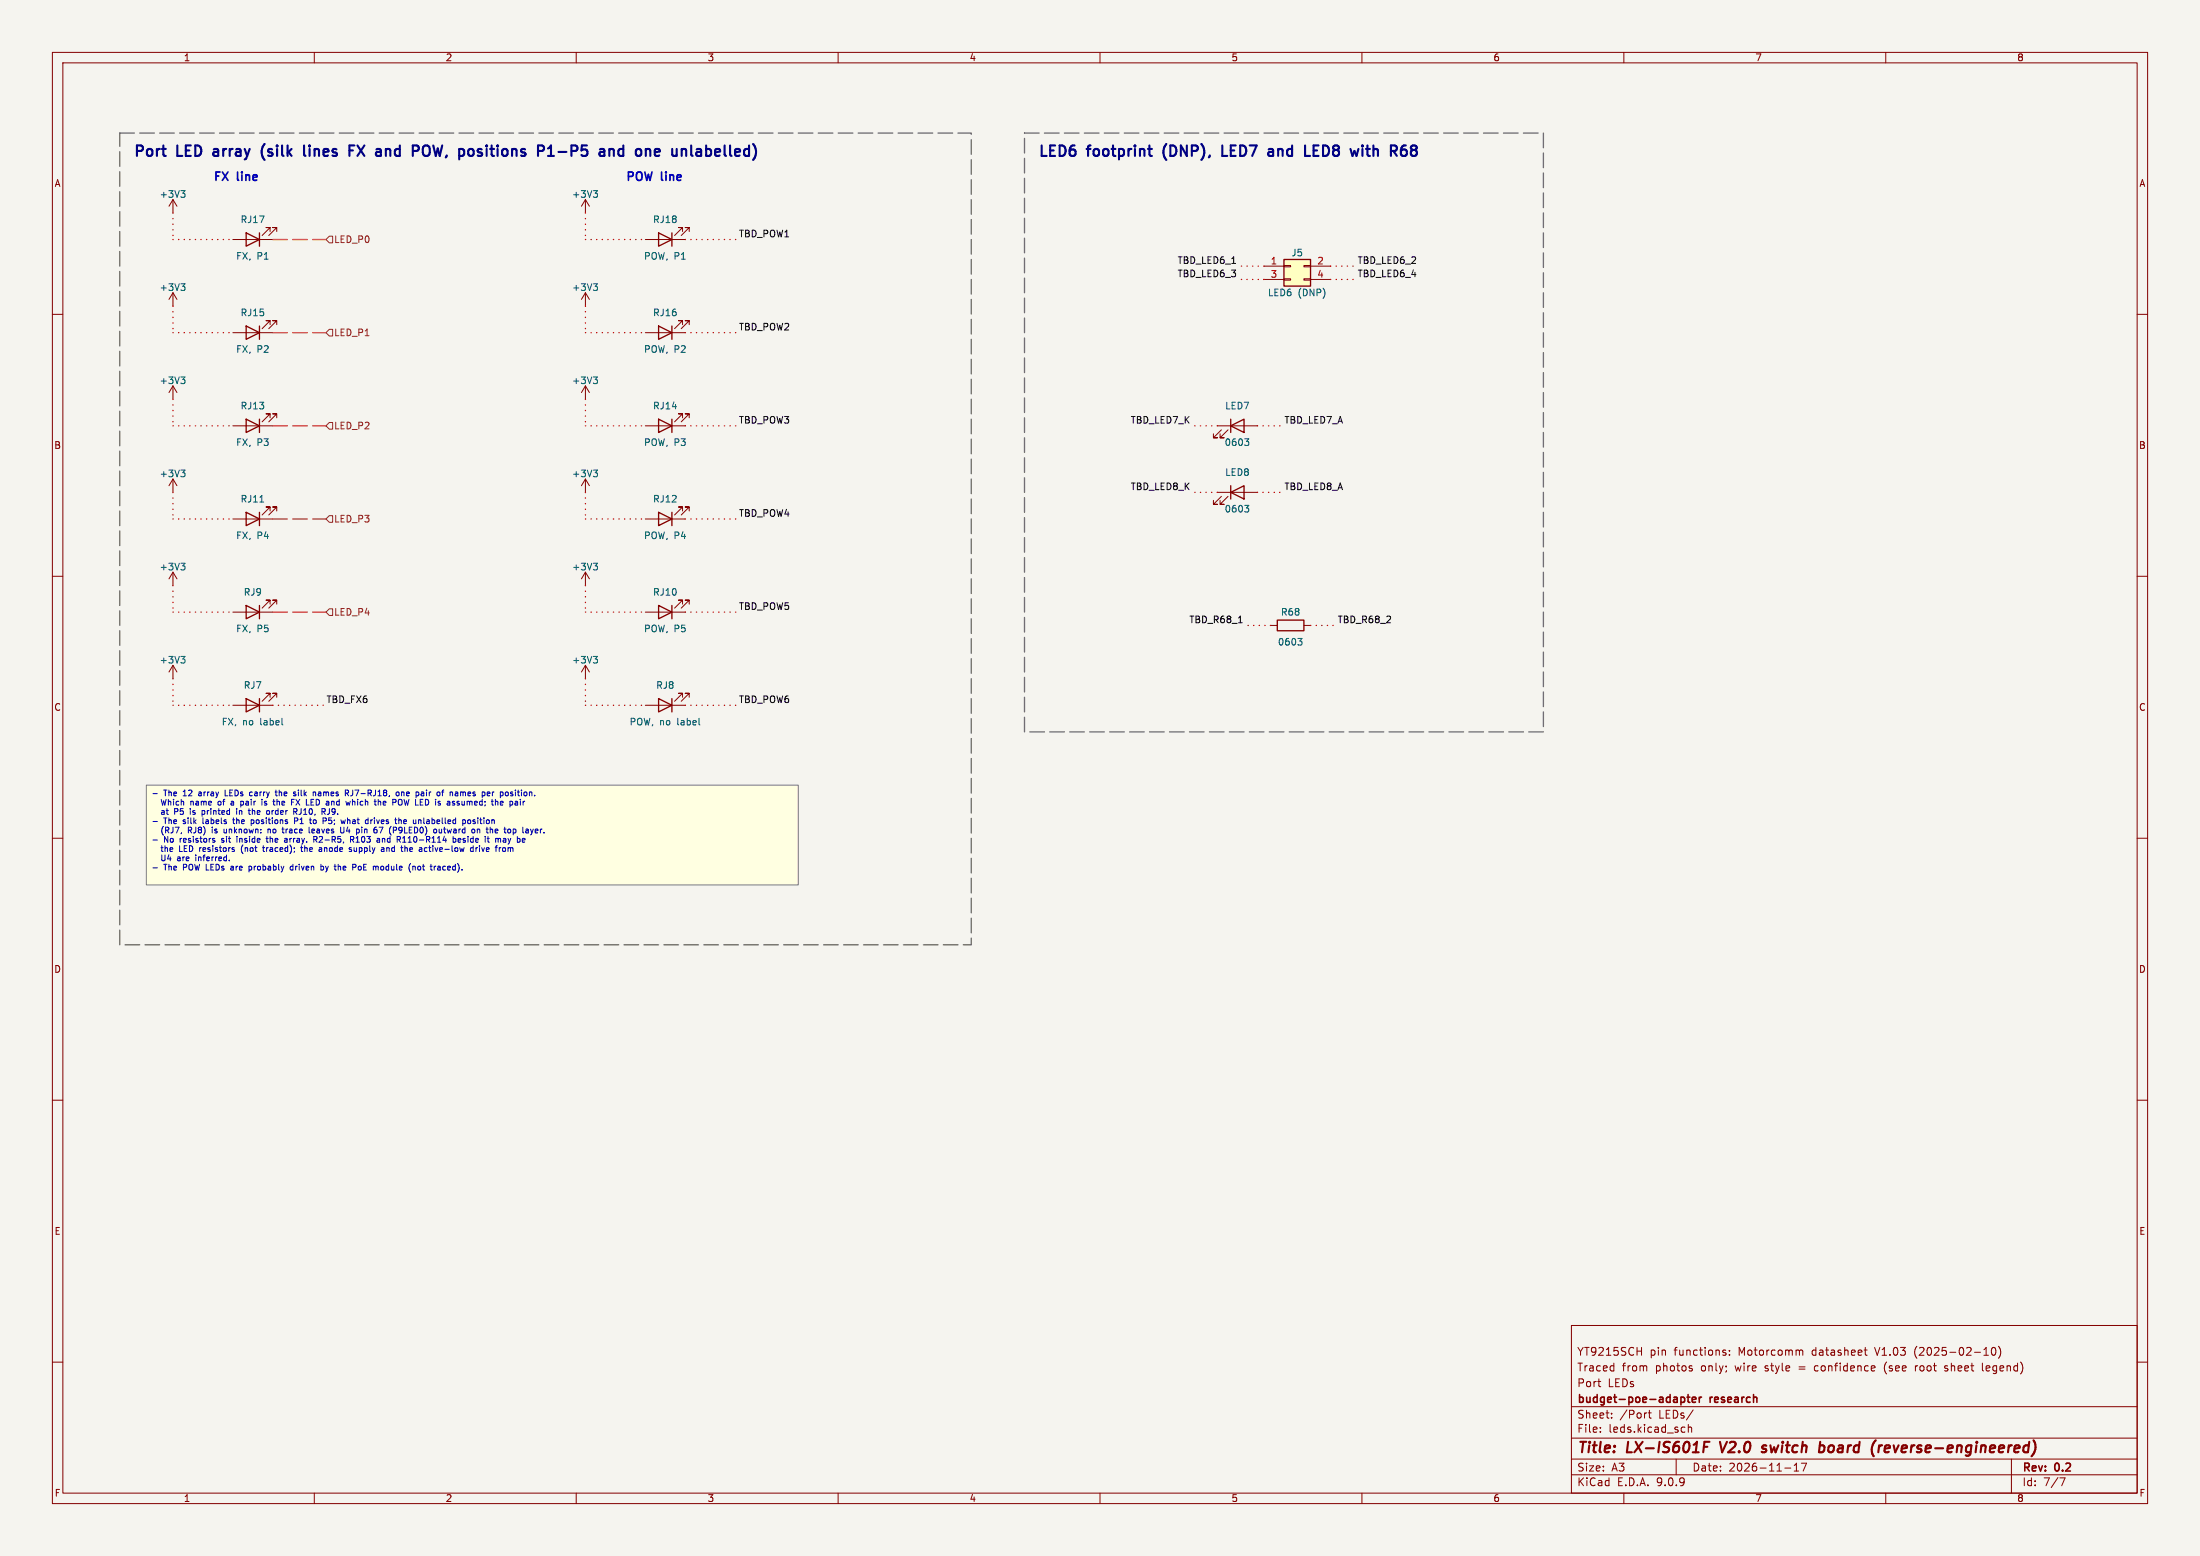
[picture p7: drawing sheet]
(kicad_sch
 (version 20230121)
 (generator eeschema)
 (paper "A3")
 (title_block (title "LX-IS601F V2.0 switch board (reverse-engineered)") (date "2026-11-17") (rev "0.2") (company "budget-poe-adapter research") (comment 1 "Port LEDs") (comment 2 "Traced from photos only; wire style = confidence (see root sheet legend)") (comment 3 "YT9215SCH pin functions: Motorcomm datasheet V1.03 (2025-02-10)"))
 (lib_symbols
  (symbol "power:+3V3" (power) (pin_names (offset 0)) (in_bom yes) (on_board yes) (property "Reference" "#PWR" (at 0 -3.81 0) (effects (font (size 1.27 1.27)) hide)) (property "Value" "+3V3" (at 0 3.556 0) (effects (font (size 1.27 1.27)))) (property "Footprint" "" (at 0 0 0) (effects (font (size 1.27 1.27)) hide)) (property "Datasheet" "" (at 0 0 0) (effects (font (size 1.27 1.27)) hide)) (property "ki_keywords" "global power" (at 0 0 0) (effects (font (size 1.27 1.27)) hide)) (property "ki_description" "Power symbol creates a global label with name \"+3V3\"" (at 0 0 0) (effects (font (size 1.27 1.27)) hide)) (symbol "+3V3_0_1" (polyline (pts (xy -0.762 1.27) (xy 0 2.54)) (stroke (width 0) (type default)) (fill (type none))) (polyline (pts (xy 0 0) (xy 0 2.54)) (stroke (width 0) (type default)) (fill (type none))) (polyline (pts (xy 0 2.54) (xy 0.762 1.27)) (stroke (width 0) (type default)) (fill (type none)))) (symbol "+3V3_1_1" (pin power_in line (at 0 0 90) (length 0) hide (name "+3V3" (effects (font (size 1.27 1.27)))) (number "1" (effects (font (size 1.27 1.27)))))))
  (symbol "Device:LED" (pin_numbers hide) (pin_names (offset 1.016) hide) (in_bom yes) (on_board yes) (property "Reference" "D" (at 0 2.54 0) (effects (font (size 1.27 1.27)))) (property "Value" "LED" (at 0 -2.54 0) (effects (font (size 1.27 1.27)))) (property "Footprint" "" (at 0 0 0) (effects (font (size 1.27 1.27)) hide)) (property "Datasheet" "~" (at 0 0 0) (effects (font (size 1.27 1.27)) hide)) (property "ki_keywords" "LED diode" (at 0 0 0) (effects (font (size 1.27 1.27)) hide)) (property "ki_description" "Light emitting diode" (at 0 0 0) (effects (font (size 1.27 1.27)) hide)) (property "ki_fp_filters" "LED* LED_SMD:* LED_THT:*" (at 0 0 0) (effects (font (size 1.27 1.27)) hide)) (symbol "LED_0_1" (polyline (pts (xy -1.27 -1.27) (xy -1.27 1.27)) (stroke (width 0.254) (type default)) (fill (type none))) (polyline (pts (xy -1.27 0) (xy 1.27 0)) (stroke (width 0) (type default)) (fill (type none))) (polyline (pts (xy 1.27 -1.27) (xy 1.27 1.27) (xy -1.27 0) (xy 1.27 -1.27)) (stroke (width 0.254) (type default)) (fill (type none))) (polyline (pts (xy -3.048 -0.762) (xy -4.572 -2.286) (xy -3.81 -2.286) (xy -4.572 -2.286) (xy -4.572 -1.524)) (stroke (width 0) (type default)) (fill (type none))) (polyline (pts (xy -1.778 -0.762) (xy -3.302 -2.286) (xy -2.54 -2.286) (xy -3.302 -2.286) (xy -3.302 -1.524)) (stroke (width 0) (type default)) (fill (type none)))) (symbol "LED_1_1" (pin passive line (at -3.81 0 0) (length 2.54) (name "K" (effects (font (size 1.27 1.27)))) (number "1" (effects (font (size 1.27 1.27))))) (pin passive line (at 3.81 0 180) (length 2.54) (name "A" (effects (font (size 1.27 1.27)))) (number "2" (effects (font (size 1.27 1.27)))))))
  (symbol "Connector_Generic:Conn_02x02_Odd_Even" (pin_names (offset 1.016) hide) (in_bom yes) (on_board yes) (property "Reference" "J" (at 1.27 2.54 0) (effects (font (size 1.27 1.27)))) (property "Value" "Conn_02x02_Odd_Even" (at 1.27 -5.08 0) (effects (font (size 1.27 1.27)))) (property "Footprint" "" (at 0 0 0) (effects (font (size 1.27 1.27)) hide)) (property "Datasheet" "~" (at 0 0 0) (effects (font (size 1.27 1.27)) hide)) (property "ki_keywords" "connector" (at 0 0 0) (effects (font (size 1.27 1.27)) hide)) (property "ki_description" "Generic connector, double row, 02x02, odd/even pin numbering scheme (row 1 odd numbers, row 2 even numbers), script generated (kicad-library-utils/schlib/autogen/connector/)" (at 0 0 0) (effects (font (size 1.27 1.27)) hide)) (property "ki_fp_filters" "Connector*:*_2x??_*" (at 0 0 0) (effects (font (size 1.27 1.27)) hide)) (symbol "Conn_02x02_Odd_Even_1_1" (rectangle (start -1.27 -2.413) (end 0 -2.667) (stroke (width 0.1524) (type default)) (fill (type none))) (rectangle (start -1.27 0.127) (end 0 -0.127) (stroke (width 0.1524) (type default)) (fill (type none))) (rectangle (start -1.27 1.27) (end 3.81 -3.81) (stroke (width 0.254) (type default)) (fill (type background))) (rectangle (start 3.81 -2.413) (end 2.54 -2.667) (stroke (width 0.1524) (type default)) (fill (type none))) (rectangle (start 3.81 0.127) (end 2.54 -0.127) (stroke (width 0.1524) (type default)) (fill (type none))) (pin passive line (at -5.08 0 0) (length 3.81) (name "Pin_1" (effects (font (size 1.27 1.27)))) (number "1" (effects (font (size 1.27 1.27))))) (pin passive line (at 7.62 0 180) (length 3.81) (name "Pin_2" (effects (font (size 1.27 1.27)))) (number "2" (effects (font (size 1.27 1.27))))) (pin passive line (at -5.08 -2.54 0) (length 3.81) (name "Pin_3" (effects (font (size 1.27 1.27)))) (number "3" (effects (font (size 1.27 1.27))))) (pin passive line (at 7.62 -2.54 180) (length 3.81) (name "Pin_4" (effects (font (size 1.27 1.27)))) (number "4" (effects (font (size 1.27 1.27)))))))
  (symbol "Device:R" (pin_numbers hide) (pin_names (offset 0)) (in_bom yes) (on_board yes) (property "Reference" "R" (at 2.032 0 90) (effects (font (size 1.27 1.27)))) (property "Value" "R" (at 0 0 90) (effects (font (size 1.27 1.27)))) (property "Footprint" "" (at -1.778 0 90) (effects (font (size 1.27 1.27)) hide)) (property "Datasheet" "~" (at 0 0 0) (effects (font (size 1.27 1.27)) hide)) (property "ki_keywords" "R res resistor" (at 0 0 0) (effects (font (size 1.27 1.27)) hide)) (property "ki_description" "Resistor" (at 0 0 0) (effects (font (size 1.27 1.27)) hide)) (property "ki_fp_filters" "R_*" (at 0 0 0) (effects (font (size 1.27 1.27)) hide)) (symbol "R_0_1" (rectangle (start -1.016 -2.54) (end 1.016 2.54) (stroke (width 0.254) (type default)) (fill (type none)))) (symbol "R_1_1" (pin passive line (at 0 3.81 270) (length 1.27) (name "~" (effects (font (size 1.27 1.27)))) (number "1" (effects (font (size 1.27 1.27))))) (pin passive line (at 0 -3.81 90) (length 1.27) (name "~" (effects (font (size 1.27 1.27)))) (number "2" (effects (font (size 1.27 1.27))))))))
 (wire (pts (xy 33.02 40.64) (xy 33.02 45.72)) (stroke (width 0.254) (type dot) (color 200 0 0 1)))
 (wire (pts (xy 33.02 45.72) (xy 44.45 45.72)) (stroke (width 0.254) (type dot) (color 200 0 0 1)))
 (wire (pts (xy 52.07 45.72) (xy 62.23 45.72)) (stroke (width 0.254) (type dash) (color 214 110 0 1)))
 (wire (pts (xy 111.76 40.64) (xy 111.76 45.72)) (stroke (width 0.254) (type dot) (color 200 0 0 1)))
 (wire (pts (xy 111.76 45.72) (xy 123.19 45.72)) (stroke (width 0.254) (type dot) (color 200 0 0 1)))
 (wire (pts (xy 130.81 45.72) (xy 140.97 45.72)) (stroke (width 0.254) (type dot) (color 200 0 0 1)))
 (wire (pts (xy 33.02 58.42) (xy 33.02 63.5)) (stroke (width 0.254) (type dot) (color 200 0 0 1)))
 (wire (pts (xy 33.02 63.5) (xy 44.45 63.5)) (stroke (width 0.254) (type dot) (color 200 0 0 1)))
 (wire (pts (xy 52.07 63.5) (xy 62.23 63.5)) (stroke (width 0.254) (type dash) (color 214 110 0 1)))
 (wire (pts (xy 111.76 58.42) (xy 111.76 63.5)) (stroke (width 0.254) (type dot) (color 200 0 0 1)))
 (wire (pts (xy 111.76 63.5) (xy 123.19 63.5)) (stroke (width 0.254) (type dot) (color 200 0 0 1)))
 (wire (pts (xy 130.81 63.5) (xy 140.97 63.5)) (stroke (width 0.254) (type dot) (color 200 0 0 1)))
 (wire (pts (xy 33.02 76.2) (xy 33.02 81.28)) (stroke (width 0.254) (type dot) (color 200 0 0 1)))
 (wire (pts (xy 33.02 81.28) (xy 44.45 81.28)) (stroke (width 0.254) (type dot) (color 200 0 0 1)))
 (wire (pts (xy 52.07 81.28) (xy 62.23 81.28)) (stroke (width 0.254) (type dash) (color 214 110 0 1)))
 (wire (pts (xy 111.76 76.2) (xy 111.76 81.28)) (stroke (width 0.254) (type dot) (color 200 0 0 1)))
 (wire (pts (xy 111.76 81.28) (xy 123.19 81.28)) (stroke (width 0.254) (type dot) (color 200 0 0 1)))
 (wire (pts (xy 130.81 81.28) (xy 140.97 81.28)) (stroke (width 0.254) (type dot) (color 200 0 0 1)))
 (wire (pts (xy 33.02 93.98) (xy 33.02 99.06)) (stroke (width 0.254) (type dot) (color 200 0 0 1)))
 (wire (pts (xy 33.02 99.06) (xy 44.45 99.06)) (stroke (width 0.254) (type dot) (color 200 0 0 1)))
 (wire (pts (xy 52.07 99.06) (xy 62.23 99.06)) (stroke (width 0.254) (type dash) (color 214 110 0 1)))
 (wire (pts (xy 111.76 93.98) (xy 111.76 99.06)) (stroke (width 0.254) (type dot) (color 200 0 0 1)))
 (wire (pts (xy 111.76 99.06) (xy 123.19 99.06)) (stroke (width 0.254) (type dot) (color 200 0 0 1)))
 (wire (pts (xy 130.81 99.06) (xy 140.97 99.06)) (stroke (width 0.254) (type dot) (color 200 0 0 1)))
 (wire (pts (xy 33.02 111.76) (xy 33.02 116.84)) (stroke (width 0.254) (type dot) (color 200 0 0 1)))
 (wire (pts (xy 33.02 116.84) (xy 44.45 116.84)) (stroke (width 0.254) (type dot) (color 200 0 0 1)))
 (wire (pts (xy 52.07 116.84) (xy 62.23 116.84)) (stroke (width 0.254) (type dash) (color 214 110 0 1)))
 (wire (pts (xy 111.76 111.76) (xy 111.76 116.84)) (stroke (width 0.254) (type dot) (color 200 0 0 1)))
 (wire (pts (xy 111.76 116.84) (xy 123.19 116.84)) (stroke (width 0.254) (type dot) (color 200 0 0 1)))
 (wire (pts (xy 130.81 116.84) (xy 140.97 116.84)) (stroke (width 0.254) (type dot) (color 200 0 0 1)))
 (wire (pts (xy 33.02 129.54) (xy 33.02 134.62)) (stroke (width 0.254) (type dot) (color 200 0 0 1)))
 (wire (pts (xy 33.02 134.62) (xy 44.45 134.62)) (stroke (width 0.254) (type dot) (color 200 0 0 1)))
 (wire (pts (xy 52.07 134.62) (xy 62.23 134.62)) (stroke (width 0.254) (type dot) (color 200 0 0 1)))
 (wire (pts (xy 111.76 129.54) (xy 111.76 134.62)) (stroke (width 0.254) (type dot) (color 200 0 0 1)))
 (wire (pts (xy 111.76 134.62) (xy 123.19 134.62)) (stroke (width 0.254) (type dot) (color 200 0 0 1)))
 (wire (pts (xy 130.81 134.62) (xy 140.97 134.62)) (stroke (width 0.254) (type dot) (color 200 0 0 1)))
 (wire (pts (xy 241.3 50.8) (xy 236.22 50.8)) (stroke (width 0.254) (type dot) (color 200 0 0 1)))
 (wire (pts (xy 254 50.8) (xy 259.08 50.8)) (stroke (width 0.254) (type dot) (color 200 0 0 1)))
 (wire (pts (xy 241.3 53.34) (xy 236.22 53.34)) (stroke (width 0.254) (type dot) (color 200 0 0 1)))
 (wire (pts (xy 254 53.34) (xy 259.08 53.34)) (stroke (width 0.254) (type dot) (color 200 0 0 1)))
 (wire (pts (xy 232.41 81.28) (xy 227.33 81.28)) (stroke (width 0.254) (type dot) (color 200 0 0 1)))
 (wire (pts (xy 240.03 81.28) (xy 245.11 81.28)) (stroke (width 0.254) (type dot) (color 200 0 0 1)))
 (wire (pts (xy 232.41 93.98) (xy 227.33 93.98)) (stroke (width 0.254) (type dot) (color 200 0 0 1)))
 (wire (pts (xy 240.03 93.98) (xy 245.11 93.98)) (stroke (width 0.254) (type dot) (color 200 0 0 1)))
 (wire (pts (xy 242.57 119.38) (xy 237.49 119.38)) (stroke (width 0.254) (type dot) (color 200 0 0 1)))
 (wire (pts (xy 250.19 119.38) (xy 255.27 119.38)) (stroke (width 0.254) (type dot) (color 200 0 0 1)))
 (rectangle (start 22.86 25.4) (end 185.42 180.34) (stroke (width 0.254) (type dash) (color 110 110 110 1)) (fill (type none)))
 (text "Port LED array (silk lines FX and POW, positions P1-P5 and one unlabelled)" (at 25.4 27.94 0) (effects (font (size 2 2) bold (color 0 0 132 1)) (justify left top)))
 (text "FX line" (at 40.64 33.02 0) (effects (font (size 1.6 1.6) bold) (justify left top)))
 (text "POW line" (at 119.38 33.02 0) (effects (font (size 1.6 1.6) bold) (justify left top)))
 (hierarchical_label "LED_P0" (shape input) (at 62.23 45.72 0) (fields_autoplaced) (effects (font (size 1.27 1.27)) (justify left)))
 (label "TBD_POW1" (at 140.97 45.72 0) (fields_autoplaced) (effects (font (size 1.27 1.27)) (justify left bottom)))
 (hierarchical_label "LED_P1" (shape input) (at 62.23 63.5 0) (fields_autoplaced) (effects (font (size 1.27 1.27)) (justify left)))
 (label "TBD_POW2" (at 140.97 63.5 0) (fields_autoplaced) (effects (font (size 1.27 1.27)) (justify left bottom)))
 (hierarchical_label "LED_P2" (shape input) (at 62.23 81.28 0) (fields_autoplaced) (effects (font (size 1.27 1.27)) (justify left)))
 (label "TBD_POW3" (at 140.97 81.28 0) (fields_autoplaced) (effects (font (size 1.27 1.27)) (justify left bottom)))
 (hierarchical_label "LED_P3" (shape input) (at 62.23 99.06 0) (fields_autoplaced) (effects (font (size 1.27 1.27)) (justify left)))
 (label "TBD_POW4" (at 140.97 99.06 0) (fields_autoplaced) (effects (font (size 1.27 1.27)) (justify left bottom)))
 (hierarchical_label "LED_P4" (shape input) (at 62.23 116.84 0) (fields_autoplaced) (effects (font (size 1.27 1.27)) (justify left)))
 (label "TBD_POW5" (at 140.97 116.84 0) (fields_autoplaced) (effects (font (size 1.27 1.27)) (justify left bottom)))
 (label "TBD_FX6" (at 62.23 134.62 0) (fields_autoplaced) (effects (font (size 1.27 1.27)) (justify left bottom)))
 (label "TBD_POW6" (at 140.97 134.62 0) (fields_autoplaced) (effects (font (size 1.27 1.27)) (justify left bottom)))
 (text_box "- The 12 array LEDs carry the silk names RJ7-RJ18, one pair of names per position.\n  Which name of a pair is the FX LED and which the POW LED is assumed; the pair\n  at P5 is printed in the order RJ10, RJ9.\n- The silk labels the positions P1 to P5; what drives the unlabelled position\n  (RJ7, RJ8) is unknown: no trace leaves U4 pin 67 (P9LED0) outward on the top layer.\n- No resistors sit inside the array. R2-R5, R103 and R110-R114 beside it may be\n  the LED resistors (not traced); the anode supply and the active-low drive from\n  U4 are inferred.\n- The POW LEDs are probably driven by the PoE module (not traced)." (at 27.94 149.86 0) (size 124.46 19.05) (stroke (width 0.1524) (type solid) (color 120 120 120 1)) (fill (type color) (color 255 255 225 1)) (effects (font (size 1.1 1.1)) (justify left top)))
 (rectangle (start 195.58 25.4) (end 294.64 139.7) (stroke (width 0.254) (type dash) (color 110 110 110 1)) (fill (type none)))
 (text "LED6 footprint (DNP), LED7 and LED8 with R68" (at 198.12 27.94 0) (effects (font (size 2 2) bold (color 0 0 132 1)) (justify left top)))
 (label "TBD_LED6_1" (at 236.22 50.8 180) (fields_autoplaced) (effects (font (size 1.27 1.27)) (justify right bottom)))
 (label "TBD_LED6_2" (at 259.08 50.8 0) (fields_autoplaced) (effects (font (size 1.27 1.27)) (justify left bottom)))
 (label "TBD_LED6_3" (at 236.22 53.34 180) (fields_autoplaced) (effects (font (size 1.27 1.27)) (justify right bottom)))
 (label "TBD_LED6_4" (at 259.08 53.34 0) (fields_autoplaced) (effects (font (size 1.27 1.27)) (justify left bottom)))
 (label "TBD_LED7_K" (at 227.33 81.28 180) (fields_autoplaced) (effects (font (size 1.27 1.27)) (justify right bottom)))
 (label "TBD_LED7_A" (at 245.11 81.28 0) (fields_autoplaced) (effects (font (size 1.27 1.27)) (justify left bottom)))
 (label "TBD_LED8_K" (at 227.33 93.98 180) (fields_autoplaced) (effects (font (size 1.27 1.27)) (justify right bottom)))
 (label "TBD_LED8_A" (at 245.11 93.98 0) (fields_autoplaced) (effects (font (size 1.27 1.27)) (justify left bottom)))
 (label "TBD_R68_1" (at 237.49 119.38 180) (fields_autoplaced) (effects (font (size 1.27 1.27)) (justify right bottom)))
 (label "TBD_R68_2" (at 255.27 119.38 0) (fields_autoplaced) (effects (font (size 1.27 1.27)) (justify left bottom)))
 (symbol (lib_id "power:+3V3") (at 33.02 40.64 0) (unit 1) (in_bom no) (on_board yes) (dnp no) (property "Reference" "#PWR001" (at 33.02 40.64 0) (effects (font (size 1.27 1.27)) hide)) (property "Value" "+3V3" (at 33.02 37.084 0) (effects (font (size 1.27 1.27)))) (property "Footprint" "" (at 33.02 40.64 0) (effects (font (size 1.27 1.27)) hide)) (property "Datasheet" "" (at 33.02 40.64 0) (effects (font (size 1.27 1.27)) hide)) (pin "1"))
 (symbol (lib_id "Device:LED") (at 48.26 45.72 180) (unit 1) (in_bom yes) (on_board yes) (dnp no) (property "Reference" "RJ17" (at 48.26 41.91 0) (effects (font (size 1.27 1.27)))) (property "Value" "FX, P1" (at 48.26 48.895 0) (effects (font (size 1.27 1.27)))) (property "Footprint" "" (at 48.26 45.72 0) (effects (font (size 1.27 1.27)) hide)) (property "Datasheet" "" (at 48.26 45.72 0) (effects (font (size 1.27 1.27)) hide)) (pin "1") (pin "2"))
 (symbol (lib_id "power:+3V3") (at 111.76 40.64 0) (unit 1) (in_bom no) (on_board yes) (dnp no) (property "Reference" "#PWR002" (at 111.76 40.64 0) (effects (font (size 1.27 1.27)) hide)) (property "Value" "+3V3" (at 111.76 37.084 0) (effects (font (size 1.27 1.27)))) (property "Footprint" "" (at 111.76 40.64 0) (effects (font (size 1.27 1.27)) hide)) (property "Datasheet" "" (at 111.76 40.64 0) (effects (font (size 1.27 1.27)) hide)) (pin "1"))
 (symbol (lib_id "Device:LED") (at 127 45.72 180) (unit 1) (in_bom yes) (on_board yes) (dnp no) (property "Reference" "RJ18" (at 127 41.91 0) (effects (font (size 1.27 1.27)))) (property "Value" "POW, P1" (at 127 48.895 0) (effects (font (size 1.27 1.27)))) (property "Footprint" "" (at 127 45.72 0) (effects (font (size 1.27 1.27)) hide)) (property "Datasheet" "" (at 127 45.72 0) (effects (font (size 1.27 1.27)) hide)) (pin "1") (pin "2"))
 (symbol (lib_id "power:+3V3") (at 33.02 58.42 0) (unit 1) (in_bom no) (on_board yes) (dnp no) (property "Reference" "#PWR003" (at 33.02 58.42 0) (effects (font (size 1.27 1.27)) hide)) (property "Value" "+3V3" (at 33.02 54.864 0) (effects (font (size 1.27 1.27)))) (property "Footprint" "" (at 33.02 58.42 0) (effects (font (size 1.27 1.27)) hide)) (property "Datasheet" "" (at 33.02 58.42 0) (effects (font (size 1.27 1.27)) hide)) (pin "1"))
 (symbol (lib_id "Device:LED") (at 48.26 63.5 180) (unit 1) (in_bom yes) (on_board yes) (dnp no) (property "Reference" "RJ15" (at 48.26 59.69 0) (effects (font (size 1.27 1.27)))) (property "Value" "FX, P2" (at 48.26 66.675 0) (effects (font (size 1.27 1.27)))) (property "Footprint" "" (at 48.26 63.5 0) (effects (font (size 1.27 1.27)) hide)) (property "Datasheet" "" (at 48.26 63.5 0) (effects (font (size 1.27 1.27)) hide)) (pin "1") (pin "2"))
 (symbol (lib_id "power:+3V3") (at 111.76 58.42 0) (unit 1) (in_bom no) (on_board yes) (dnp no) (property "Reference" "#PWR004" (at 111.76 58.42 0) (effects (font (size 1.27 1.27)) hide)) (property "Value" "+3V3" (at 111.76 54.864 0) (effects (font (size 1.27 1.27)))) (property "Footprint" "" (at 111.76 58.42 0) (effects (font (size 1.27 1.27)) hide)) (property "Datasheet" "" (at 111.76 58.42 0) (effects (font (size 1.27 1.27)) hide)) (pin "1"))
 (symbol (lib_id "Device:LED") (at 127 63.5 180) (unit 1) (in_bom yes) (on_board yes) (dnp no) (property "Reference" "RJ16" (at 127 59.69 0) (effects (font (size 1.27 1.27)))) (property "Value" "POW, P2" (at 127 66.675 0) (effects (font (size 1.27 1.27)))) (property "Footprint" "" (at 127 63.5 0) (effects (font (size 1.27 1.27)) hide)) (property "Datasheet" "" (at 127 63.5 0) (effects (font (size 1.27 1.27)) hide)) (pin "1") (pin "2"))
 (symbol (lib_id "power:+3V3") (at 33.02 76.2 0) (unit 1) (in_bom no) (on_board yes) (dnp no) (property "Reference" "#PWR005" (at 33.02 76.2 0) (effects (font (size 1.27 1.27)) hide)) (property "Value" "+3V3" (at 33.02 72.644 0) (effects (font (size 1.27 1.27)))) (property "Footprint" "" (at 33.02 76.2 0) (effects (font (size 1.27 1.27)) hide)) (property "Datasheet" "" (at 33.02 76.2 0) (effects (font (size 1.27 1.27)) hide)) (pin "1"))
 (symbol (lib_id "Device:LED") (at 48.26 81.28 180) (unit 1) (in_bom yes) (on_board yes) (dnp no) (property "Reference" "RJ13" (at 48.26 77.47 0) (effects (font (size 1.27 1.27)))) (property "Value" "FX, P3" (at 48.26 84.455 0) (effects (font (size 1.27 1.27)))) (property "Footprint" "" (at 48.26 81.28 0) (effects (font (size 1.27 1.27)) hide)) (property "Datasheet" "" (at 48.26 81.28 0) (effects (font (size 1.27 1.27)) hide)) (pin "1") (pin "2"))
 (symbol (lib_id "power:+3V3") (at 111.76 76.2 0) (unit 1) (in_bom no) (on_board yes) (dnp no) (property "Reference" "#PWR006" (at 111.76 76.2 0) (effects (font (size 1.27 1.27)) hide)) (property "Value" "+3V3" (at 111.76 72.644 0) (effects (font (size 1.27 1.27)))) (property "Footprint" "" (at 111.76 76.2 0) (effects (font (size 1.27 1.27)) hide)) (property "Datasheet" "" (at 111.76 76.2 0) (effects (font (size 1.27 1.27)) hide)) (pin "1"))
 (symbol (lib_id "Device:LED") (at 127 81.28 180) (unit 1) (in_bom yes) (on_board yes) (dnp no) (property "Reference" "RJ14" (at 127 77.47 0) (effects (font (size 1.27 1.27)))) (property "Value" "POW, P3" (at 127 84.455 0) (effects (font (size 1.27 1.27)))) (property "Footprint" "" (at 127 81.28 0) (effects (font (size 1.27 1.27)) hide)) (property "Datasheet" "" (at 127 81.28 0) (effects (font (size 1.27 1.27)) hide)) (pin "1") (pin "2"))
 (symbol (lib_id "power:+3V3") (at 33.02 93.98 0) (unit 1) (in_bom no) (on_board yes) (dnp no) (property "Reference" "#PWR007" (at 33.02 93.98 0) (effects (font (size 1.27 1.27)) hide)) (property "Value" "+3V3" (at 33.02 90.424 0) (effects (font (size 1.27 1.27)))) (property "Footprint" "" (at 33.02 93.98 0) (effects (font (size 1.27 1.27)) hide)) (property "Datasheet" "" (at 33.02 93.98 0) (effects (font (size 1.27 1.27)) hide)) (pin "1"))
 (symbol (lib_id "Device:LED") (at 48.26 99.06 180) (unit 1) (in_bom yes) (on_board yes) (dnp no) (property "Reference" "RJ11" (at 48.26 95.25 0) (effects (font (size 1.27 1.27)))) (property "Value" "FX, P4" (at 48.26 102.235 0) (effects (font (size 1.27 1.27)))) (property "Footprint" "" (at 48.26 99.06 0) (effects (font (size 1.27 1.27)) hide)) (property "Datasheet" "" (at 48.26 99.06 0) (effects (font (size 1.27 1.27)) hide)) (pin "1") (pin "2"))
 (symbol (lib_id "power:+3V3") (at 111.76 93.98 0) (unit 1) (in_bom no) (on_board yes) (dnp no) (property "Reference" "#PWR008" (at 111.76 93.98 0) (effects (font (size 1.27 1.27)) hide)) (property "Value" "+3V3" (at 111.76 90.424 0) (effects (font (size 1.27 1.27)))) (property "Footprint" "" (at 111.76 93.98 0) (effects (font (size 1.27 1.27)) hide)) (property "Datasheet" "" (at 111.76 93.98 0) (effects (font (size 1.27 1.27)) hide)) (pin "1"))
 (symbol (lib_id "Device:LED") (at 127 99.06 180) (unit 1) (in_bom yes) (on_board yes) (dnp no) (property "Reference" "RJ12" (at 127 95.25 0) (effects (font (size 1.27 1.27)))) (property "Value" "POW, P4" (at 127 102.235 0) (effects (font (size 1.27 1.27)))) (property "Footprint" "" (at 127 99.06 0) (effects (font (size 1.27 1.27)) hide)) (property "Datasheet" "" (at 127 99.06 0) (effects (font (size 1.27 1.27)) hide)) (pin "1") (pin "2"))
 (symbol (lib_id "power:+3V3") (at 33.02 111.76 0) (unit 1) (in_bom no) (on_board yes) (dnp no) (property "Reference" "#PWR009" (at 33.02 111.76 0) (effects (font (size 1.27 1.27)) hide)) (property "Value" "+3V3" (at 33.02 108.204 0) (effects (font (size 1.27 1.27)))) (property "Footprint" "" (at 33.02 111.76 0) (effects (font (size 1.27 1.27)) hide)) (property "Datasheet" "" (at 33.02 111.76 0) (effects (font (size 1.27 1.27)) hide)) (pin "1"))
 (symbol (lib_id "Device:LED") (at 48.26 116.84 180) (unit 1) (in_bom yes) (on_board yes) (dnp no) (property "Reference" "RJ9" (at 48.26 113.03 0) (effects (font (size 1.27 1.27)))) (property "Value" "FX, P5" (at 48.26 120.015 0) (effects (font (size 1.27 1.27)))) (property "Footprint" "" (at 48.26 116.84 0) (effects (font (size 1.27 1.27)) hide)) (property "Datasheet" "" (at 48.26 116.84 0) (effects (font (size 1.27 1.27)) hide)) (pin "1") (pin "2"))
 (symbol (lib_id "power:+3V3") (at 111.76 111.76 0) (unit 1) (in_bom no) (on_board yes) (dnp no) (property "Reference" "#PWR010" (at 111.76 111.76 0) (effects (font (size 1.27 1.27)) hide)) (property "Value" "+3V3" (at 111.76 108.204 0) (effects (font (size 1.27 1.27)))) (property "Footprint" "" (at 111.76 111.76 0) (effects (font (size 1.27 1.27)) hide)) (property "Datasheet" "" (at 111.76 111.76 0) (effects (font (size 1.27 1.27)) hide)) (pin "1"))
 (symbol (lib_id "Device:LED") (at 127 116.84 180) (unit 1) (in_bom yes) (on_board yes) (dnp no) (property "Reference" "RJ10" (at 127 113.03 0) (effects (font (size 1.27 1.27)))) (property "Value" "POW, P5" (at 127 120.015 0) (effects (font (size 1.27 1.27)))) (property "Footprint" "" (at 127 116.84 0) (effects (font (size 1.27 1.27)) hide)) (property "Datasheet" "" (at 127 116.84 0) (effects (font (size 1.27 1.27)) hide)) (pin "1") (pin "2"))
 (symbol (lib_id "power:+3V3") (at 33.02 129.54 0) (unit 1) (in_bom no) (on_board yes) (dnp no) (property "Reference" "#PWR011" (at 33.02 129.54 0) (effects (font (size 1.27 1.27)) hide)) (property "Value" "+3V3" (at 33.02 125.984 0) (effects (font (size 1.27 1.27)))) (property "Footprint" "" (at 33.02 129.54 0) (effects (font (size 1.27 1.27)) hide)) (property "Datasheet" "" (at 33.02 129.54 0) (effects (font (size 1.27 1.27)) hide)) (pin "1"))
 (symbol (lib_id "Device:LED") (at 48.26 134.62 180) (unit 1) (in_bom yes) (on_board yes) (dnp no) (property "Reference" "RJ7" (at 48.26 130.81 0) (effects (font (size 1.27 1.27)))) (property "Value" "FX, no label" (at 48.26 137.795 0) (effects (font (size 1.27 1.27)))) (property "Footprint" "" (at 48.26 134.62 0) (effects (font (size 1.27 1.27)) hide)) (property "Datasheet" "" (at 48.26 134.62 0) (effects (font (size 1.27 1.27)) hide)) (pin "1") (pin "2"))
 (symbol (lib_id "power:+3V3") (at 111.76 129.54 0) (unit 1) (in_bom no) (on_board yes) (dnp no) (property "Reference" "#PWR012" (at 111.76 129.54 0) (effects (font (size 1.27 1.27)) hide)) (property "Value" "+3V3" (at 111.76 125.984 0) (effects (font (size 1.27 1.27)))) (property "Footprint" "" (at 111.76 129.54 0) (effects (font (size 1.27 1.27)) hide)) (property "Datasheet" "" (at 111.76 129.54 0) (effects (font (size 1.27 1.27)) hide)) (pin "1"))
 (symbol (lib_id "Device:LED") (at 127 134.62 180) (unit 1) (in_bom yes) (on_board yes) (dnp no) (property "Reference" "RJ8" (at 127 130.81 0) (effects (font (size 1.27 1.27)))) (property "Value" "POW, no label" (at 127 137.795 0) (effects (font (size 1.27 1.27)))) (property "Footprint" "" (at 127 134.62 0) (effects (font (size 1.27 1.27)) hide)) (property "Datasheet" "" (at 127 134.62 0) (effects (font (size 1.27 1.27)) hide)) (pin "1") (pin "2"))
 (symbol (lib_id "Connector_Generic:Conn_02x02_Odd_Even") (at 246.38 50.8 0) (unit 1) (in_bom yes) (on_board yes) (dnp no) (property "Reference" "J5" (at 247.65 48.26 0) (effects (font (size 1.27 1.27)))) (property "Value" "LED6 (DNP)" (at 247.65 55.88 0) (effects (font (size 1.27 1.27)))) (property "Footprint" "" (at 246.38 50.8 0) (effects (font (size 1.27 1.27)) hide)) (property "Datasheet" "" (at 246.38 50.8 0) (effects (font (size 1.27 1.27)) hide)) (property "Silk" "LED6" (at 246.38 50.8 0) (effects (font (size 1.27 1.27)) hide)) (pin "1") (pin "2") (pin "3") (pin "4"))
 (symbol (lib_id "Device:LED") (at 236.22 81.28 0) (unit 1) (in_bom yes) (on_board yes) (dnp no) (property "Reference" "LED7" (at 236.22 77.47 0) (effects (font (size 1.27 1.27)))) (property "Value" "0603" (at 236.22 84.455 0) (effects (font (size 1.27 1.27)))) (property "Footprint" "" (at 236.22 81.28 0) (effects (font (size 1.27 1.27)) hide)) (property "Datasheet" "" (at 236.22 81.28 0) (effects (font (size 1.27 1.27)) hide)) (pin "1") (pin "2"))
 (symbol (lib_id "Device:LED") (at 236.22 93.98 0) (unit 1) (in_bom yes) (on_board yes) (dnp no) (property "Reference" "LED8" (at 236.22 90.17 0) (effects (font (size 1.27 1.27)))) (property "Value" "0603" (at 236.22 97.155 0) (effects (font (size 1.27 1.27)))) (property "Footprint" "" (at 236.22 93.98 0) (effects (font (size 1.27 1.27)) hide)) (property "Datasheet" "" (at 236.22 93.98 0) (effects (font (size 1.27 1.27)) hide)) (pin "1") (pin "2"))
 (symbol (lib_id "Device:R") (at 246.38 119.38 90) (unit 1) (in_bom yes) (on_board yes) (dnp no) (property "Reference" "R68" (at 246.38 116.84 90) (effects (font (size 1.27 1.27)))) (property "Value" "0603" (at 246.38 122.555 90) (effects (font (size 1.27 1.27)))) (property "Footprint" "" (at 246.38 119.38 0) (effects (font (size 1.27 1.27)) hide)) (property "Datasheet" "" (at 246.38 119.38 0) (effects (font (size 1.27 1.27)) hide)) (pin "1") (pin "2")))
